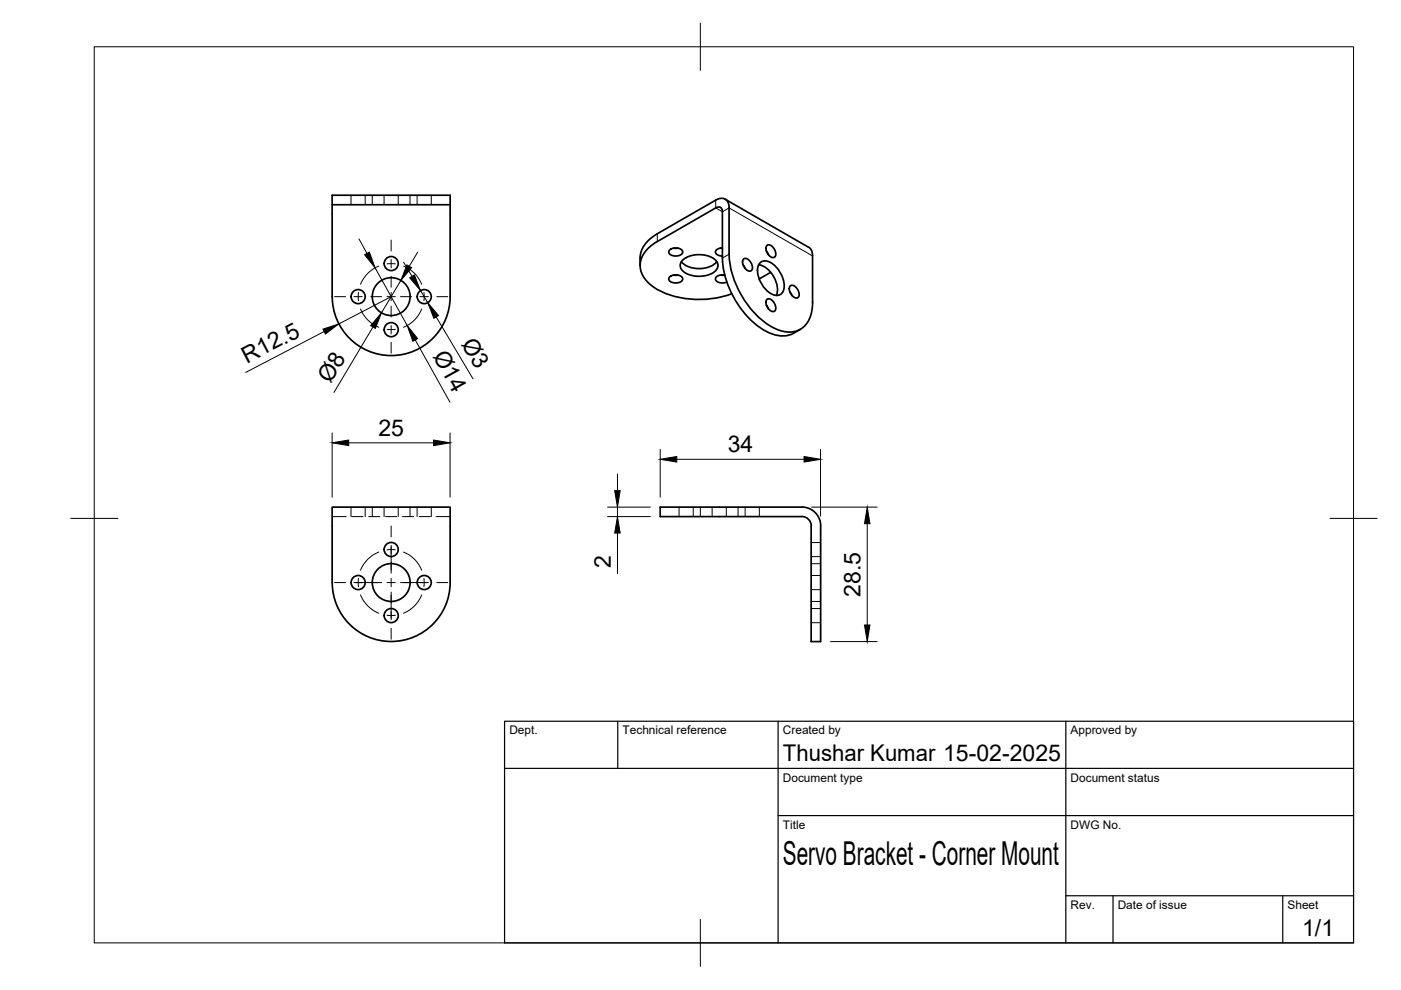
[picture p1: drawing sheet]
<svg xmlns="http://www.w3.org/2000/svg" width="297mm" height="210mm" viewBox="0 0 297 210" stroke-linecap="round" stroke-linejoin="round" font-family="sans-serif">
<!-- layer: Visible -->
<g fill="none" stroke="#000" stroke-width=".36">
<path d="M70.4 41.4h25v2h-25zM70.4 43.4v19.5M95.4 43.4v19.5M135.7 54.7v1.6M139.4 51.2a6.1 6.1 0 0 0-3.6 5.6 6.6 6.6 0 0 0 3.7 4.7 19.9 19.9 0 0 0 15.6 .8M139.4 49.6a6.2 6.2 0 0 0-3.7 5.1M141.9 58.8a1.95 1.95 0 0 1 2.8 .2 1.29 1.29 0 0 1-1.7 1 1.14 1.14 0 0 1-1.2-1zM141.9 53a1.95 1.95 0 0 1 2.8 .3 1.29 1.29 0 0 1-1.7 1 1.14 1.14 0 0 1-1.2-1zM142.8 58.3h.9M142.8 52.6h.9M144.5 55.5a5.5 5.5 0 0 0 6.3 .9l1.2-.9M144.8 55.1a5.9 5.9 0 0 1 6.8 0 1.64 1.64 0 0 1-.5 2.8 6.1 6.1 0 0 1-6.3-.4 1.52 1.52 0 0 1 0-2.4z"/>
<path d="M151.7 44.1l-12.3 7.1M151.7 42.4l-12.3 7.2M151.8 42.4a1.73 1.73 0 0 1 2-.2 1.73 1.73 0 0 1 .8 1.9M151.8 44.1a.86 .86 0 0 1 1-.1 .86 .86 0 0 1 .4 .9v9.8a19.5 19.5 0 0 0 9.1 15.5 6.2 6.2 0 0 0 6 .4M152.7 52.6l.5 .1M152.7 58.3h1M153.2 52.6a1.06 1.06 0 0 0-1.4 1.1 1.66 1.66 0 0 0 1.4 .6M153.7 58.3h-.9a.86 .86 0 0 0-.9 .3 .86 .86 0 0 0 0 1l1 .4 1.2-.2M153.8 42.2l17.6 10.2M154.6 44.1v9.8M154.6 53.9a19.6 19.6 0 0 0 8.8 15.3 5.9 5.9 0 0 0 7 .1 6.6 6.6 0 0 0 1.9-5.2v-9.8M157.5 56.1l.5 .9"/>
<path d="M157.6 54.9a1.28 1.28 0 0 1 1.7 1 1.14 1.14 0 0 1-.2 1.6 1.85 1.85 0 0 1-1.5-2.6zM160.9 56.1a5.5 5.5 0 0 1 3.9 5l-.2 1.5M161.2 55.6a2.54 2.54 0 0 1 3.3 1 5.3 5.3 0 0 1 1.5 5.3 1.67 1.67 0 0 1-2.6 .4 6 6 0 0 1-2.7-5.7zM162.5 53.2l.5 .9M162.6 52a1.28 1.28 0 0 1 1.7 1 1.14 1.14 0 0 1-.2 1.6 1.85 1.85 0 0 1-1.5-2.6zM163.4 57.8l-2.4 1.4M171.5 52.4a1.94 1.94 0 0 1 .8 1.8M70.4 62.9a12.5 12.5 0 0 0 12.5 12.5 12.5 12.5 0 0 0 12.5-12.5M162.5 64.7l.5 .9M162.6 63.5a1.28 1.28 0 0 1 1.7 1 1.14 1.14 0 0 1-.2 1.6 1.85 1.85 0 0 1-1.5-2.6zM167.4 61.8l.5 .9M167.5 60.6a1.28 1.28 0 0 1 1.7 1 1.14 1.14 0 0 1-.2 1.6 1.85 1.85 0 0 1-1.5-2.6z"/>
<path d="M169.7 69.8l-1.4 .8M70.4 107.5h25v16a12.5 12.5 0 0 1-12.5 12.5 12.5 12.5 0 0 1-12.5-12.5zM140 107.5h30a4 4 0 0 1 4 4v24.5h-2v-24.5a1.96 1.96 0 0 0-2-2h-30z"/>
<circle cx="82.9" cy="55.9" r="1.49"/>
<circle cx="75.9" cy="62.9" r="1.49"/>
<circle cx="82.9" cy="69.9" r="1.49"/>
<circle cx="82.9" cy="62.9" r="4"/>
<circle cx="89.9" cy="62.9" r="1.49"/>
<circle cx="82.9" cy="116.5" r="1.49"/>
<circle cx="75.9" cy="123.5" r="1.49"/>
<circle cx="82.9" cy="130.5" r="1.49"/>
<circle cx="82.9" cy="123.5" r="4"/>
<circle cx="89.9" cy="123.5" r="1.49"/>
</g>
<!-- layer: Hidden -->
<g fill="none" stroke="#000" stroke-width=".21">
<path d="M74.4 41.4v2M77.4 41.4v2M78.9 41.4v2M81.4 41.4v2M84.4 41.4v2M86.9 41.4v2M88.4 41.4v2M91.4 41.4v2M70.4 109.5h3M74.4 107.5v2M74.6 109.5h2.4M77.4 107.5v2"/>
<path d="M78.2 109.5h2.3M78.9 107.5v2M81.4 107.5v2M81.7 109.5h2.4M84.4 107.5v2M85.3 109.5h2.4M86.9 107.5v2M88.4 107.5v2M88.9 109.5h2.4M91.4 107.5v2M92.5 109.5h2.9M144 107.5v2"/>
<path d="M147 107.5v2M148.5 107.5v2M151 107.5v2M154 107.5v2M156.5 107.5v2M158 107.5v2M161 107.5v2M172 119.5h2M172 118h2M172 115h2M172 127.5h2M172 132h2"/>
<path d="M172 129h2M172 125h2M172 122h2"/>
</g>
<!-- layer: Visible Narrow -->
<path d="M139.4 49.6v1.6M151.7 42.4v1.7l1.5 .8 1.4-.8 17.7 10.2M154.6 53.9l-1.4 .8" fill="none" stroke="#000" stroke-width=".21"/>
<!-- layer: BORDER -->
<path d="M20 9.9h267v190h-267zM148.5 4.9v10M15 109.9h10M282 109.9h10M148.5 194.9v10" fill="none" stroke="#000" stroke-width=".21"/>
<!-- layer: TITLEBLOCK -->
<path d="M107 152.9h180v47h-180zM131 152.9v10M165 152.9v47M226 152.9v47M107 162.9h180M165 172.9h122M226 189.9h61M236 189.9v10M272 189.9v10" fill="none" stroke="#000" stroke-width=".25"/>
<!-- layer: FD_Dimensions -->
<g fill="none" stroke="#000" stroke-width=".21">
<path d="M76.1 50.7l1.7 3M79.5 56.8l6.8 12.2M85 59.5l-4.1 6.8M85.6 55.6l1.8 3M88.6 53.5l-1.8 3M68.7 70.3l-16.6 8.7M79.1 69.3l-8.3 13.9M82.9 62.9l-11.1 5.8M88 72.1l7.4 13.2M89.2 61.6l1.5 2.6M92.5 67.2l7.8 13.1M70.4 91.8v13.6"/>
<path d="M73.9 93.9h18M95.4 91.8v13.6M140 95.3v10.1M143.5 97.4h27M174 95.3v14.1M128.8 107.5h9.1M128.8 109.5h9.1M130.9 100.5v3.5M130.9 107.5v2M130.9 113v8.6M172.1 107.5h13.9M183.9 111v21.5"/>
<path d="M176.1 136h9.9"/>
</g>
<g fill="#000" stroke="#000" stroke-width=".21">
<path d="M77.3 54l1-.6 1.2 3.4zM86.3 56.2l1 .6-2.3 2.7zM86.9 58.9l1-.6 1.3 3.3zM68.5 69.8l3.3-1.1-2.8 2.1zM80.9 66.3l-1.3 3.3-1-.6zM86.3 69l2.2 2.8-1 .6zM90.7 64.2l2.3 2.7-1 .6zM70.4 93.9l3.5-.6v1.2zM91.9 93.3l3.5 .6-3.5 .6zM140 97.4l3.5-.6v1.2zM170.5 96.8l3.5 .6-3.5 .6zM130.3 104h1.2l-.6 3.5z"/>
<path d="M130.9 109.5l.6 3.5h-1.2zM183.9 107.5l.5 3.5h-1.1zM183.3 132.5h1.1l-.5 3.5z"/>
</g>
<!-- layer: Smart Centers -->
<g fill="none" stroke="#000" stroke-width=".21">
<path d="M80.3 56.4a6.9 6.9 0 0 0-3.9 3.9M82.1 56h1.7M82.9 50.9v2.3M82.9 55v1.8M82.9 58.6v2.3M85.6 56.4a6.8 6.8 0 0 1 3.8 3.9M70.9 62.9h2.4M75 62.9h1.8M76 62v1.8M76.4 65.5a7.1 7.1 0 0 0 3.9 3.9M78.6 62.9h2.3M82 62.9h1.8"/>
<path d="M82.1 69.8h1.7M82.9 62v1.8M82.9 64.9v2.3M82.9 69v1.8M82.9 72.6v2.3M84.9 62.9h2.3M89 62.9h1.8M89.4 65.5a6.9 6.9 0 0 1-3.8 3.9M89.9 62v1.8M92.6 62.9h2.3M80.3 117a6.9 6.9 0 0 0-3.9 3.9M82.1 116.6h1.7"/>
<path d="M82.9 111.5v2.3M82.9 115.6v5.9M85.6 117a6.8 6.8 0 0 1 3.8 3.9M70.9 123.5h2.4M75 123.5h5.9M76 122.6v1.8M76.4 126.1a7.1 7.1 0 0 0 3.9 3.9M82 123.5h1.8M82.1 130.4h1.7M82.9 122.6v1.8M82.9 125.5v5.9M82.9 133.2v2.3"/>
<path d="M84.9 123.5h5.9M89.4 126.1a6.9 6.9 0 0 1-3.8 3.9M89.9 122.6v1.8M92.6 123.5h2.3"/>
</g>
<text font-size="7" x="166" y="183.4">Servo Bracket - Corner Mount</text>
<g font-size="4.9">
<text x="52.3" y="77.2" transform="rotate(-27 52.3 77.2)">R12.5</text>
<text x="91.7" y="75.4" transform="rotate(61 91.7 75.4)">Ø14</text>
<text x="97.7" y="72.9" transform="rotate(59 97.7 72.9)">Ø3</text>
<text x="70.1" y="81.4" transform="rotate(-59 70.1 81.4)">Ø8</text>
<text x="80.2" y="92.4">25</text>
<text x="154.3" y="95.9">34</text>
<text x="129.5" y="120.4" transform="rotate(-90 129.5 120.4)">2</text>
<text x="182.4" y="126.5" transform="rotate(-90 182.4 126.5)">28.5</text>
<text x="166" y="161.4">Thushar Kumar 15-02-2025</text>
<text x="276.1" y="198.6">1/1</text>
</g>
<g font-size="2.5">
<text x="108" y="155.7">Dept.</text>
<text x="132" y="155.7">Technical reference</text>
<text x="166" y="155.7">Created by</text>
<text x="227" y="155.7">Approved by</text>
<text x="166" y="165.7">Document type</text>
<text x="227" y="165.7">Document status</text>
<text x="166" y="175.7">Title</text>
<text x="227" y="175.7">DWG No.</text>
<text x="227" y="192.7">Rev.</text>
<text x="237" y="192.7">Date of issue</text>
<text x="273" y="192.7">Sheet</text>
</g>
</svg>
